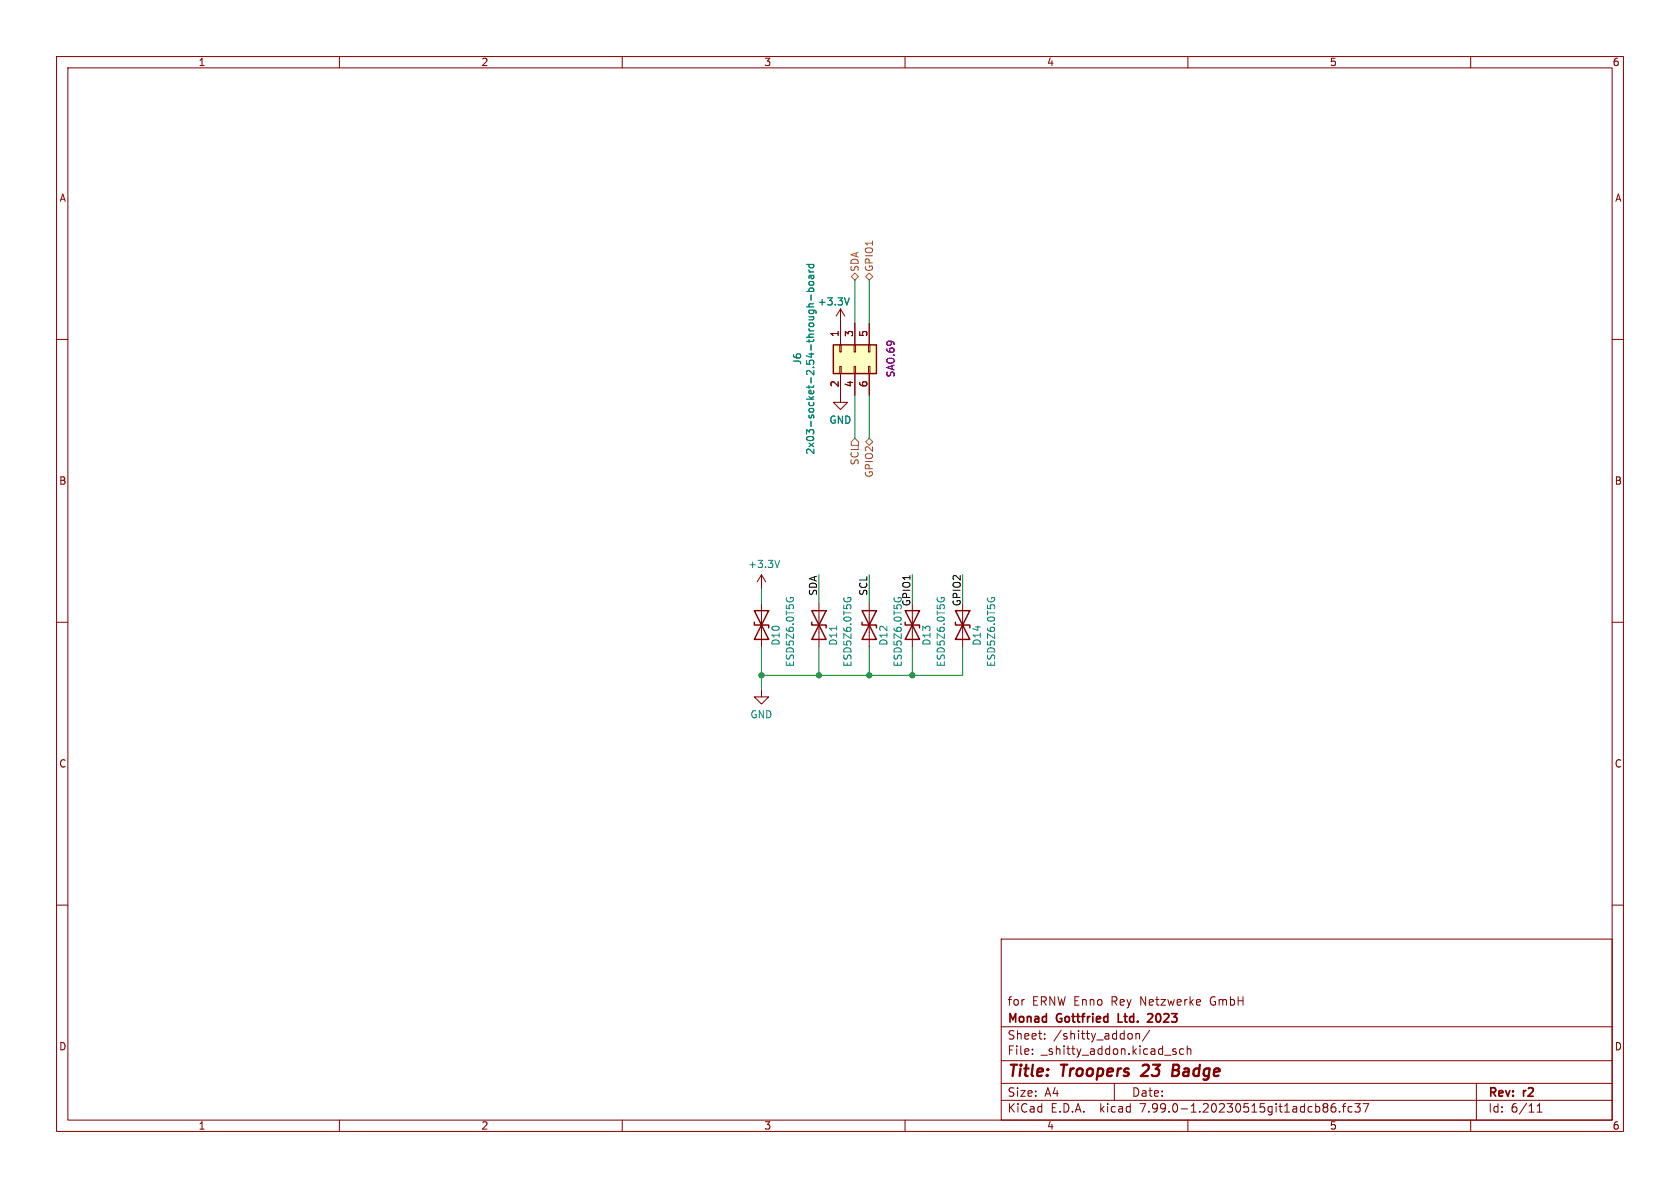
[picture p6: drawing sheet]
<svg xmlns="http://www.w3.org/2000/svg" width="297mm" height="210mm" viewBox="0 0 297 210" stroke-linecap="round" stroke-linejoin="round" font-family="sans-serif">
<g fill="none" stroke="#840000" stroke-width=".18">
<path d="M10 10h277v190h-277zM12 12h273v186h-273zM60 10v2M110 10v2M160 10v2M210 10v2M260 10v2M10 60h2M148.6 54.6v6.4M148.6 54.6l-.8 1.3M148.6 54.6l.8 1.3M151.1 57.2v3.8"/>
<path d="M153.7 57.2v3.8M285 60h2M148.5 61h.2v1.2h-.2zM148.5 64.8h.2v1.2h-.2zM148.6 66v5.1h-1.3l1.3 1.3 1.3-1.3h-1.3M151 61h.3v1.2h-.3zM151 64.8h.3v1.2h-.3zM151.1 66v3.9M153.5 61h.3v1.2h-.3zM153.5 64.8h.3v1.2h-.3zM153.7 66v3.9M10 110h2"/>
<path d="M134.6 101.6l-.7 1.3M134.6 101.6v2.5M134.6 106.7v7.6M134.6 101.6l.8 1.3M144.8 106.7v7.6M153.7 106.7v7.6M161.3 106.7v7.6M170.2 106.7v7.6M285 110h2M134.6 121.9v1.3h-1.3l1.3 1.3 1.3-1.3h-1.3M10 160h2M285 160h2"/>
<path d="M177 166h108v32h-108zM212 176.7l.2 .4-.7 .1M212.2 177.6l-.2 .1M60 198v2M110 198v2M160 198v2M177 194.5h108M177 191.5h108M177 187.5h108M177 181.5h108M182.5 186.3v.1M182.5 185.5v.1"/>
<path d="M184.7 183.6v.1M184.7 182.8v.1M197 191.5v3M199.9 182.7l.3 .3v.4l-.3 .3M200.8 182.8l.2-.1 .4 .1 .1 .9M200.8 182.7v1M203.2 182.1l-1.2 2M207.4 185.8l.3 .1 .3 .2-.1 .2-.4 .1M207.4 185.5h.5M209.2 185.5l-.4-.1-.3 .3v.4l.2 .2h.5M209.9 185.5l.2-.1 .4 .1v.9M209.9 184.9v1.5"/>
<path d="M210 198v2M234.5 195.1l.2 .3-.2 .3 .2 .2v.4l-.2 .3M236 195.1a.59 .59 0 0 0-.7 .6v.6l.2 .2 .4 .1 .2-.1 .1-.5-.2-.3h-.4l-.3 .3M236.8 196.5v.1M237.3 195.6h.6M237.9 195.1l-.4 .2v1.3M239 195.7l-.4-.1-.3 .3v.4l.2 .2h.5M239.5 195.1h1l-.5 .6 .4 .1v.7l-.2 .1h-.5l-.2-.1M241 195.1h1l-.7 1.5M260 198v2M261 191.5v6.5M271.7 196.6h.9"/>
<path d="M271.7 195.5l.5-.4v1.5"/>
</g>
<path d="M207.3 189.2h.7M208.1 188.2h-.6l-.3 2h.8" fill="none" stroke="#840000" stroke-width=".4"/>
<path d="M203.1 179.2l-.2 .1M203.7 179.8l-.9 .9h1" fill="none" stroke="#840000" stroke-width=".3"/>
<path d="M147.3 61h7.6v5h-7.6z" fill="#ffffc2" stroke="#ffffc2" stroke-width=".18"/>
<path d="M147.3 61h7.6v5h-7.6zM133.3 110v.5h2.6v.5M133.3 108l2.6 5h-2.6l2.6-5zM143.5 110v.5h2.5v.5M143.5 108l2.5 5h-2.5l2.5-5zM152.4 110v.5h2.5v.5M152.4 108l2.5 5h-2.5l2.5-5zM160 110v.5h2.6v.5M160 108l2.6 5h-2.6l2.6-5zM168.9 110v.5h2.5v.5M168.9 108l2.5 5h-2.5l2.5-5z" fill="none" stroke="#840000" stroke-width=".25"/>
<g fill="none" stroke="#008484" stroke-width=".18">
<path d="M142.6 54.2h1.3M142.6 51.5h1.3M142.6 46.7h1.3M143 47.7l.3 .4M143 48.1h.9M143.1 46.7l-.1 .4 .3 .2 .5-.1v-.5M143.1 51.5l-.1-.3 .3-.3 .5 .1v.5M143.1 49.8h.6l.2 .2-.1 .3-.2 .1h-.5l-.1-.2zM143.3 48.7l.1 .4 .2 .2 .3-.2-.1-.4M143.4 52.1v1M143.9 53.7l-.8 .1-.1 .3 .1 .1M143.9 48.7h-.8v.5"/>
<path d="M149.3 52.6l.4 1.3 .4-1.3M137 99.1l.4 1.2 .4-1.2M139.1 105.7l-.1 .3M139.7 105.9v-.3h.5l.1 .3M147.9 110.7v.7M149.2 105.7v.3M149.9 105.9v-.3h.4l.1 .3M158.1 105.7v.3M159.2 105.6h-.4v.3M165.7 105.7v.3M166.4 105.9v-.3h.4l.1 .3M174.6 105.7v.3"/>
<path d="M175.3 105.9v-.3h.4l.1 .3"/>
</g>
<path d="M151.1 48.3l.7 .6-.7 .6-.6-.6zM153.7 48.3l.6 .6-.6 .6-.7-.6zM151.1 77.5l.7 .6v.6h-1.3v-.6zM153.7 77.5l.6 .6-.6 .6-.7-.6z" fill="none" stroke="#848400" stroke-width=".18"/>
<g fill="none" stroke="#008400" stroke-width=".18">
<path d="M151.1 49.5v7.7M153.7 49.5v7.7M151.1 69.9v7.6M153.7 69.9v7.6M134.6 104.1v2.6M134.6 114.3v7.6M144.8 101.6v5.1M144.8 114.3v5.1M153.7 101.6v5.1M153.7 114.3v5.1M161.3 101.6v5.1M161.3 114.3v5.1"/>
<path d="M170.2 114.3v5.1h-35.6M170.2 101.6v5.1"/>
</g>
<g fill="#008400" stroke="#008400" stroke-width=".18">
<circle cx="134.6" cy="119.4" r=".46"/>
<circle cx="153.7" cy="119.4" r=".46"/>
<circle cx="144.8" cy="119.4" r=".46"/>
<circle cx="161.3" cy="119.4" r=".46"/>
</g>
<g font-size="2.8" fill="#840000">
<text x="178" y="190.8">Title:</text>
<text x="187.5" y="190.8">Troopers</text>
<text x="202.3" y="190.8">23</text>
<text x="208.3" y="190.8">Badge</text>
</g>
<g font-size="2.1" fill="#840000">
<text x="178" y="177.9">for</text>
<text x="182.4" y="177.9">ERNW Enno</text>
<text x="196.4" y="177.9">Rey Netzwerke</text>
<text x="214" y="177.9">GmbH</text>
<text x="178" y="183.9">Sheet:</text>
<text x="178" y="181.1">Monad</text>
<text x="186.2" y="183.9">/shitty_addon/</text>
<text x="186.7" y="181.1">Gottfried</text>
<text x="198" y="181.1">Ltd.</text>
<text x="203.8" y="181.1">2023</text>
<text x="178" y="186.6">File:</text>
<text x="184" y="186.6">_shitty_addon.kicad_sch</text>
<text x="178" y="196.8">KiCad</text>
<text x="178" y="194">Size:</text>
<text x="184.6" y="194">A4</text>
<text x="185.7" y="196.8">E.D.A.</text>
<text x="194.4" y="196.8">kicad</text>
<text x="200" y="194">Date:</text>
<text x="201.5" y="196.8">7.99.0-1.20230515git1adcb86.fc37</text>
<text x="263" y="194.2">Rev:</text>
<text x="263" y="196.8">Id:</text>
<text x="267" y="196.8">6/11</text>
<text x="269.2" y="194.2">r2</text>
</g>
<g font-size="1.8" fill="#840000">
<text x="35" y="11.8">1</text>
<text x="85" y="11.8">2</text>
<text x="135" y="11.8">3</text>
<text x="185" y="11.8">4</text>
<text x="235" y="11.8">5</text>
<text x="285" y="11.8">6</text>
<text x="10.4" y="35.8">A</text>
<text x="285.4" y="35.8">A</text>
<text x="148.3" y="59.7" transform="rotate(-90 148.3 59.7)">1</text>
<text x="150.9" y="59.7" transform="rotate(-90 150.9 59.7)">3</text>
<text x="153.4" y="59.7" transform="rotate(-90 153.4 59.7)">5</text>
<text x="148.3" y="68.6" transform="rotate(-90 148.3 68.6)">2</text>
<text x="150.9" y="68.6" transform="rotate(-90 150.9 68.6)">4</text>
<text x="153.4" y="68.6" transform="rotate(-90 153.4 68.6)">6</text>
<text x="10.3" y="85.8">B</text>
<text x="285.3" y="85.8">B</text>
<text x="10.3" y="135.8">C</text>
<text x="285.3" y="135.8">C</text>
<text x="10.3" y="185.8">D</text>
<text x="285.3" y="185.8">D</text>
<text x="35" y="199.8">1</text>
<text x="85" y="199.8">2</text>
<text x="135" y="199.8">3</text>
<text x="185" y="199.8">4</text>
<text x="235" y="199.8">5</text>
<text x="285" y="199.8">6</text>
</g>
<g font-size="1.8" fill="#848400">
<text x="152" y="48.2" transform="rotate(-90 152 48.2)">SDA</text>
<text x="154.5" y="48.2" transform="rotate(-90 154.5 48.2)">GPIO1</text>
<text x="152" y="82.5" transform="rotate(-90 152 82.5)">SCL</text>
<text x="154.5" y="84.7" transform="rotate(-90 154.5 84.7)">GPIO2</text>
</g>
<g font-size="1.8" fill="#008484">
<text x="144.4" y="54.2">+3.3V</text>
<text x="141.8" y="64.7" transform="rotate(-90 141.8 64.7)">J6</text>
<text x="146.5" y="75.1">GND</text>
<text x="144.1" y="80.5" transform="rotate(-90 144.1 80.5)">2x03-socket-2.54-through-board</text>
<text x="132.1" y="100.6">+3.3V</text>
<text x="138" y="114.3" transform="rotate(-90 138 114.3)">D10</text>
<text x="140.5" y="117.9" transform="rotate(-90 140.5 117.9)">ESD5Z6.0T5G</text>
<text x="148.1" y="114.3" transform="rotate(-90 148.1 114.3)">D11</text>
<text x="150.7" y="117.9" transform="rotate(-90 150.7 117.9)">ESD5Z6.0T5G</text>
<text x="157" y="114.3" transform="rotate(-90 157 114.3)">D12</text>
<text x="159.6" y="117.9" transform="rotate(-90 159.6 117.9)">ESD5Z6.0T5G</text>
<text x="164.7" y="114.3" transform="rotate(-90 164.7 114.3)">D13</text>
<text x="167.2" y="117.9" transform="rotate(-90 167.2 117.9)">ESD5Z6.0T5G</text>
<text x="173.5" y="114.3" transform="rotate(-90 173.5 114.3)">D14</text>
<text x="176.1" y="117.9" transform="rotate(-90 176.1 117.9)">ESD5Z6.0T5G</text>
<text x="132.5" y="127.1">GND</text>
</g>
<text font-size="1.8" fill="#840084" x="158.3" y="66.9" transform="rotate(-90 158.3 66.9)">SAO.69</text>
<g font-size="1.8">
<text x="144.5" y="105.4" transform="rotate(-90 144.5 105.4)">SDA</text>
<text x="153.4" y="105.4" transform="rotate(-90 153.4 105.4)">SCL</text>
<text x="161" y="107.4" transform="rotate(-90 161 107.4)">GPIO1</text>
<text x="169.9" y="107.4" transform="rotate(-90 169.9 107.4)">GPIO2</text>
</g>
</svg>
